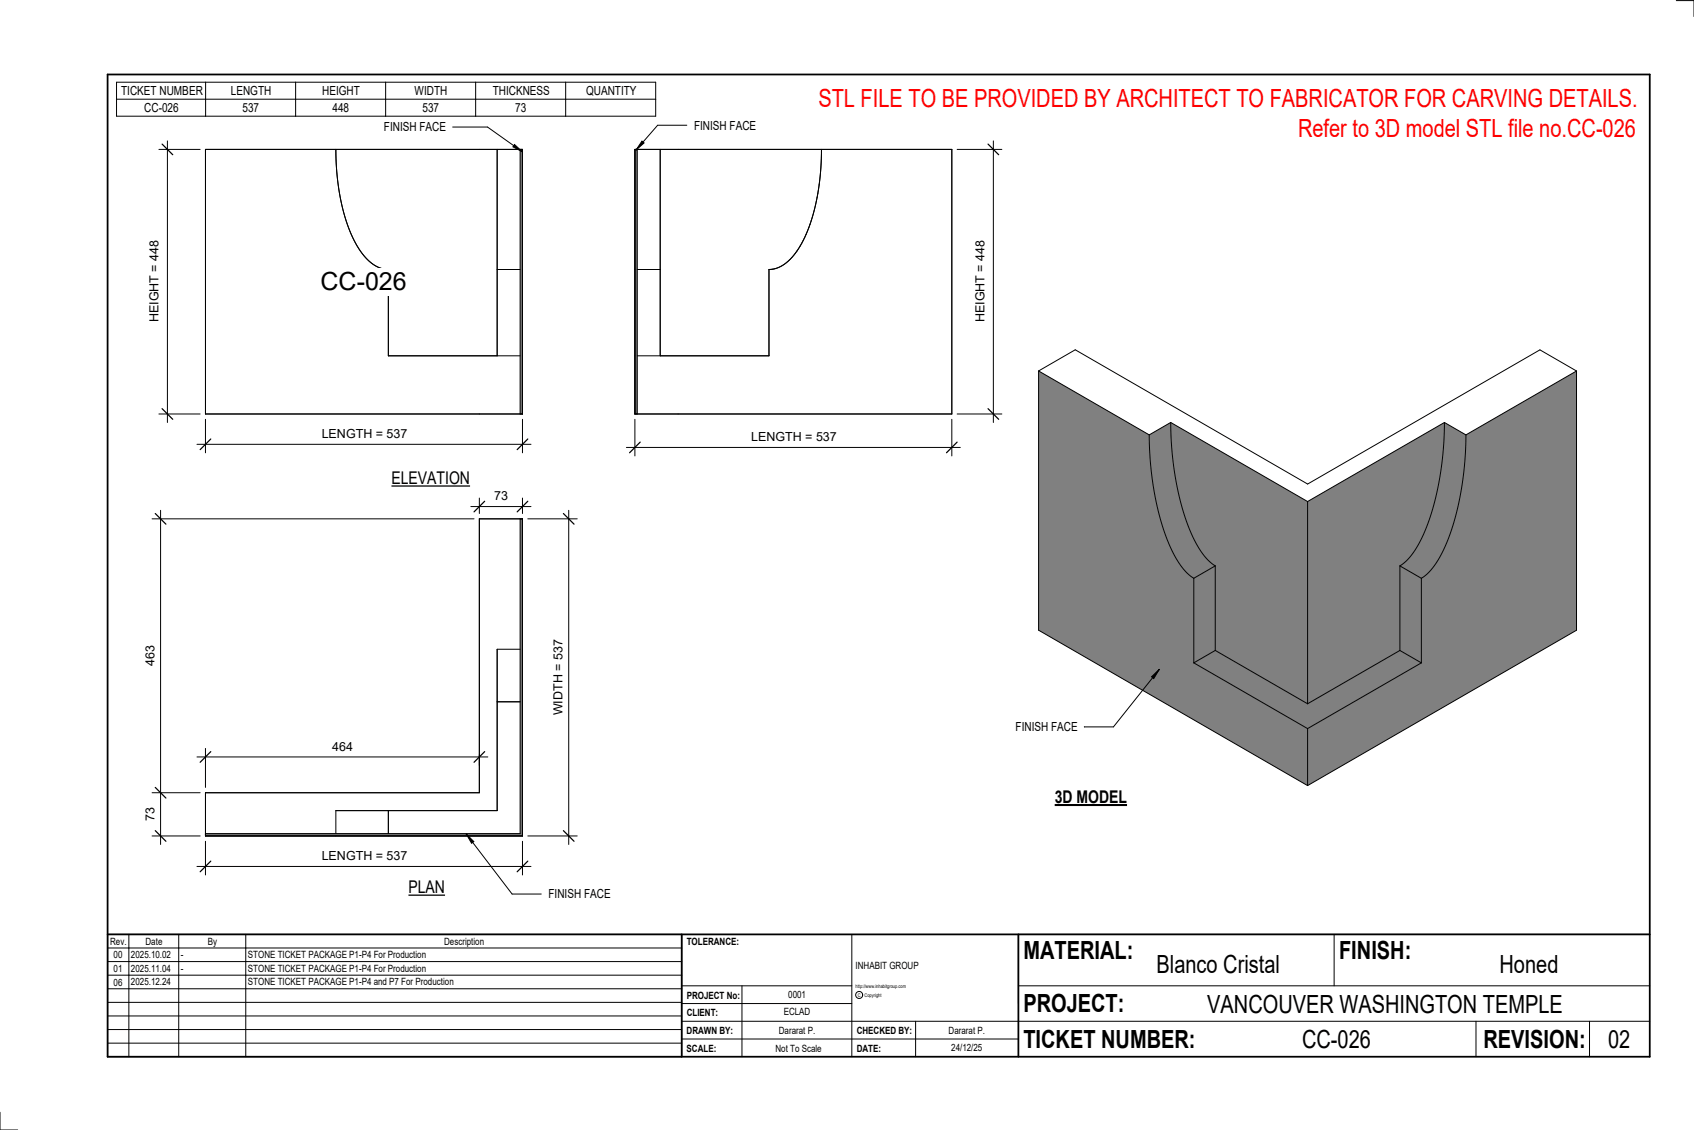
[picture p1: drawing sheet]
<svg xmlns="http://www.w3.org/2000/svg" width="914mm" height="610mm" viewBox="0 0 914 610" stroke-linecap="round" stroke-linejoin="round" font-family="sans-serif">
<path d="M111 450h170v-170h1v171h-171z" fill="#7c7c7c"/>
<path d="M281 280v170h-170M268 350v29h13M268 350v87h-87v13M268 350h13M282 350v29M111 428h148v-148h23v171h-171zM181 437h29v13M181 451h29" fill="none" stroke="#000" stroke-width=".54"/>
<path d="M343 81h1v142h-1z" fill="#7c7c7c"/>
<path d="M343 81v64M343 81h171v142h-171zM344 81v142M443 81a103 103 0 0 1-13 54l-2 3a18 18 0 0 1-13 7 22 22 0 0 0 18-14 111 111 0 0 0 10-50zM344 145h12v-64v111M415 145v47h-71" fill="none" stroke="#000" stroke-width=".54"/>
<path d="M281 81h1v142h-1z" fill="#7c7c7c"/>
<path d="M111 81h171v142h-171zM181 81a103 103 0 0 0 14 54l1 3a18 18 0 0 0 14 7v47h71M281 81v142M282 81v64M281 145h-13v-64v111" fill="none" stroke="#000" stroke-width=".54"/>
<g fill="#808080">
<path d="M644 312l12-7v46l-12 7z"/>
<path d="M620 235l12-7a142 142 0 0 0 15 68l5 6 4 3-12 7a48 48 0 0 1-16-26 169 169 0 0 1-8-51z"/>
<path d="M632 228l74 43v109l-50-29v-46a48 48 0 0 1-16-26 169 169 0 0 1-8-51z"/>
<path d="M561 200l59 35a142 142 0 0 0 16 68l4 5 4 4v46l62 35v31l-145-84z"/>
<path d="M756 305l11 7v46l-11-7z"/>
<path d="M780 228l11 7a142 142 0 0 1-15 68l-4 5-5 4-11-7a48 48 0 0 0 16-26 169 169 0 0 0 8-51z"/>
<path d="M706 271l74-43a142 142 0 0 1-16 68l-4 6-4 3v46l-50 29z"/>
<path d="M791 235l60-35v140l-145 84v-31l61-35v-46a48 48 0 0 0 17-26 169 169 0 0 0 7-51z"/>
<path d="M644 358l12-7 50 29 50-29 11 7-61 35z"/>
</g>
<g fill="none" stroke="#000" stroke-width=".54">
<path d="M561 200l19-11 126 72 125-72 20 11M561 200v140l145 84M561 200l59 35M851 200v140l-145 84M851 200l-60 35M620 235a142 142 0 0 0 16 68l4 5 4 4M632 228a142 142 0 0 0 15 68l5 6 4 3M632 228l-12 7M632 228l74 43M780 228a142 142 0 0 1-16 68l-4 6-4 3M780 228l11 7M780 228l-74 43"/>
<path d="M791 235a142 142 0 0 1-15 68l-4 5-5 4M706 271v109M644 312v46M656 305l-12 7M656 305v46M756 305l11 7M756 305v46M767 312v46M644 358l62 35M656 351l-12 7M656 351l50 29M756 351l11 7"/>
<path d="M756 351l-50 29M767 358l-61 35M706 393v31M106 408h157M111 404v21M259 407v6"/>
</g>
<path d="M114 405l-6 6M262 405l-6 6" fill="none" stroke="#000" stroke-width=".67"/>
<path d="M179 399h11v8h-11z" fill="#fff"/>
<path d="M82 280h174M87 275v181M82 428h26M82 451h26" fill="none" stroke="#000" stroke-width=".54"/>
<path d="M84 277l6 6M84 425l6 6M84 448l6 6" fill="none" stroke="#000" stroke-width=".67"/>
<g fill="#fff">
<path d="M77 348h8v11h-8z"/>
<path d="M77 436h8v7h-8z"/>
</g>
<path d="M285 280h27M307 275v181M285 451h27" fill="none" stroke="#000" stroke-width=".54"/>
<path d="M304 277l6 6M304 448l6 6" fill="none" stroke="#000" stroke-width=".67"/>
<path d="M298 345h7v41h-7z" fill="#fff"/>
<path d="M111 454v18M282 454v18M106 467h181" fill="none" stroke="#000" stroke-width=".54"/>
<path d="M114 465l-6 5M285 465l-6 5" fill="none" stroke="#000" stroke-width=".67"/>
<path d="M174 458h45v8h-45z" fill="#fff"/>
<path d="M254 273h33M259 269v8M282 269v8" fill="none" stroke="#000" stroke-width=".54"/>
<path d="M262 270l-6 6M285 270l-6 6" fill="none" stroke="#000" stroke-width=".67"/>
<path d="M267 264h7v7h-7z" fill="#fff"/>
<path d="M536 76v152M517 81h24M517 223h24" fill="none" stroke="#000" stroke-width=".54"/>
<path d="M533 78l6 5M533 220l6 6" fill="none" stroke="#000" stroke-width=".67"/>
<path d="M525 130h8v44h-8z" fill="#fff"/>
<path d="M343 226v20M514 226v20M338 241h180" fill="none" stroke="#000" stroke-width=".54"/>
<path d="M346 239l-6 5M517 239l-6 5" fill="none" stroke="#000" stroke-width=".67"/>
<path d="M405 232h46v8h-46z" fill="#fff"/>
<path d="M90 76v152M86 81h22M86 223h22" fill="none" stroke="#000" stroke-width=".54"/>
<path d="M87 78l6 5M87 220l6 6" fill="none" stroke="#000" stroke-width=".67"/>
<path d="M80 130h7v44h-7z" fill="#fff"/>
<path d="M106 240h181M111 226v18M282 226v18" fill="none" stroke="#000" stroke-width=".54"/>
<path d="M114 237l-6 6M285 237l-6 6" fill="none" stroke="#000" stroke-width=".67"/>
<g fill="#fff">
<path d="M174 230h45v8h-45z"/>
<path d="M173 144h47v16h-47z"/>
</g>
<g fill="none" stroke="#000" stroke-width=".54">
<path d="M905 0h9v9M460 504v66M720 504v28M891 504h-341v37M368 532h92M401 532v38M550 532h341M368 551h523M368 541h92M494 551v19M797 551v19M858 551v19"/>
<path d="M368 561h182M0 600v10h10"/>
<circle cx="464" cy="537" r="1.9"/>
</g>
<path d="M58 40h833v530h-833zM58 504h833M368 504v66M550 504v66" fill="none" stroke="#000" stroke-width=".96"/>
<g fill="#fff">
<path d="M652 534h192v15h-192z"/>
<path d="M513 562h17v6h-17z"/>
<path d="M425 533h10v6h-10z"/>
<path d="M423 543h15v6h-15z"/>
<path d="M420 553h20v6h-20z"/>
<path d="M624 513h68v15h-68z"/>
<path d="M809 513h33v15h-33z"/>
<path d="M512 553h20v6h-20z"/>
<path d="M703 553h37v15h-37z"/>
<path d="M442 45h443v16h-443z"/>
<path d="M868 553h12v15h-12z"/>
<path d="M61 512h5v6h-5z"/>
<path d="M61 520h5v6h-5z"/>
<path d="M61 527h5v6h-5z"/>
</g>
<path d="M63 44h291v19h-291zM63 54h291M111 44v19M160 44v19M208 44v19M257 44v19M305 44v19" fill="none" stroke="#000" stroke-width=".54"/>
<path d="M211 253h43v10h-43z" fill="#fff"/>
<path d="M211 262h43" fill="none" stroke="#000" stroke-width=".69" stroke-linecap="butt"/>
<path d="M220 473h20v11h-20z" fill="#fff"/>
<path d="M220 483h20" fill="none" stroke="#000" stroke-width=".69" stroke-linecap="butt"/>
<path d="M569 424h40v12h-40z" fill="#fff"/>
<path d="M569 434h39" fill="none" stroke="#000" stroke-width="1.1" stroke-linecap="butt"/>
<path d="M701 62h184v15h-184z" fill="#fff"/>
<g fill="none" stroke="#000" stroke-width=".54">
<path d="M347 76l1 1-5 4zM371 68h-16l-12 13M58 504h310v66h-310zM58 519h310M58 511h310M70 504v66M96 504v66M133 504v66M58 533h310M58 526h310M58 555h310M58 548h310"/>
<path d="M58 541h310M58 563h310"/>
</g>
<path d="M347 76l1 1-5 4z" fill="#000"/>
<path d="M375 64h33v7h-33z" fill="#fff"/>
<path d="M252 450l4 4-1 1z" fill="#000"/>
<path d="M252 450l4 4-1 1zM252 450l24 32h16" fill="none" stroke="#000" stroke-width=".54"/>
<path d="M296 479h33v7h-33z" fill="#fff"/>
<path d="M622 365l4-4-3 5zM626 361l-25 31h-16" fill="none" stroke="#000" stroke-width=".54"/>
<path d="M622 365l4-4-3 5z" fill="#000"/>
<path d="M548 388h33v8h-33z" fill="#fff"/>
<path d="M278 78l4 4-5-3z" fill="#000"/>
<path d="M244 69h19l19 13M278 78l4 4-5-3z" fill="none" stroke="#000" stroke-width=".54"/>
<path d="M207 65h33v7h-33z" fill="#fff"/>
<g font-size="13.5" fill="#f00">
<text x="442" y="58">STL FILE TO BE PROVIDED BY ARCHITECT TO FABRICATOR FOR CARVING DETAILS.</text>
<text x="701" y="74">Refer to 3D model STL file no.CC-026</text>
</g>
<g font-size="13.5">
<text x="173" y="157">CC-026</text>
<text x="552" y="517">MATERIAL:</text>
<text x="723" y="517">FINISH:</text>
<text x="624" y="525">Blanco Cristal</text>
<text x="809" y="525">Honed</text>
<text x="552" y="546">PROJECT:</text>
<text x="652" y="546">VANCOUVER WASHINGTON TEMPLE</text>
<text x="552" y="565">TICKET NUMBER:</text>
<text x="703" y="565">CC-026</text>
<text x="801" y="565">REVISION:</text>
<text x="868" y="565">02</text>
</g>
<g font-size="9.4">
<text x="211" y="261">ELEVATION</text>
<text x="569" y="433">3D MODEL</text>
<text x="220" y="482">PLAN</text>
</g>
<g font-size="6.7">
<text x="65" y="51">TICKET NUMBER</text>
<text x="125" y="51">LENGTH</text>
<text x="174" y="51">HEIGHT</text>
<text x="224" y="51">WIDTH</text>
<text x="266" y="51">THICKNESS</text>
<text x="316" y="51">QUANTITY</text>
<text x="78" y="60">CC-026</text>
<text x="131" y="60">537</text>
<text x="179" y="60">448</text>
<text x="228" y="60">537</text>
<text x="278" y="60">73</text>
<text x="207" y="71">FINISH FACE</text>
<text x="375" y="70">FINISH FACE</text>
<text x="86" y="174" transform="rotate(-90 86 174)">HEIGHT = 448</text>
<text x="531" y="174" transform="rotate(-90 531 174)">HEIGHT = 448</text>
<text x="174" y="236">LENGTH = 537</text>
<text x="405" y="238">LENGTH = 537</text>
<text x="267" y="270">73</text>
<text x="83" y="359" transform="rotate(-90 83 359)">463</text>
<text x="304" y="386" transform="rotate(-90 304 386)">WIDTH = 537</text>
<text x="548" y="395">FINISH FACE</text>
<text x="179" y="405">464</text>
<text x="83" y="443" transform="rotate(-90 83 443)">73</text>
<text x="174" y="464">LENGTH = 537</text>
<text x="296" y="485">FINISH FACE</text>
</g>
<g font-size="5.4">
<text x="59" y="510">Rev.</text>
<text x="79" y="510">Date</text>
<text x="112" y="510">By</text>
<text x="240" y="510">Description</text>
<text x="371" y="510">TOLERANCE:</text>
<text x="61" y="517">00</text>
<text x="71" y="517">2025.10.02</text>
<text x="98" y="517">-</text>
<text x="134" y="517">STONE TICKET PACKAGE P1-P4 For Production</text>
<text x="61" y="525">01</text>
<text x="71" y="524">2025.11.04</text>
<text x="98" y="524">-</text>
<text x="134" y="524">STONE TICKET PACKAGE P1-P4 For Production</text>
<text x="462" y="523">INHABIT GROUP</text>
<text x="61" y="532">06</text>
<text x="71" y="532">2025.12.24</text>
<text x="134" y="532">STONE TICKET PACKAGE P1-P4 and P7 For Production</text>
<text x="371" y="539">PROJECT No:</text>
<text x="425" y="538">0001</text>
<text x="371" y="548">CLIENT:</text>
<text x="423" y="548">ECLAD</text>
<text x="371" y="558">DRAWN BY:</text>
<text x="420" y="558">Dararat P.</text>
<text x="462" y="558">CHECKED BY:</text>
<text x="512" y="558">Dararat P.</text>
<text x="371" y="567">SCALE:</text>
<text x="419" y="567">Not To Scale</text>
<text x="462" y="567">DATE:</text>
<text x="513" y="567">24/12/25</text>
</g>
<g font-size="2.7">
<text x="462" y="533">http://www.inhabitgroup.com</text>
<text x="463" y="538">C</text>
<text x="467" y="538">Copyright</text>
</g>
</svg>
